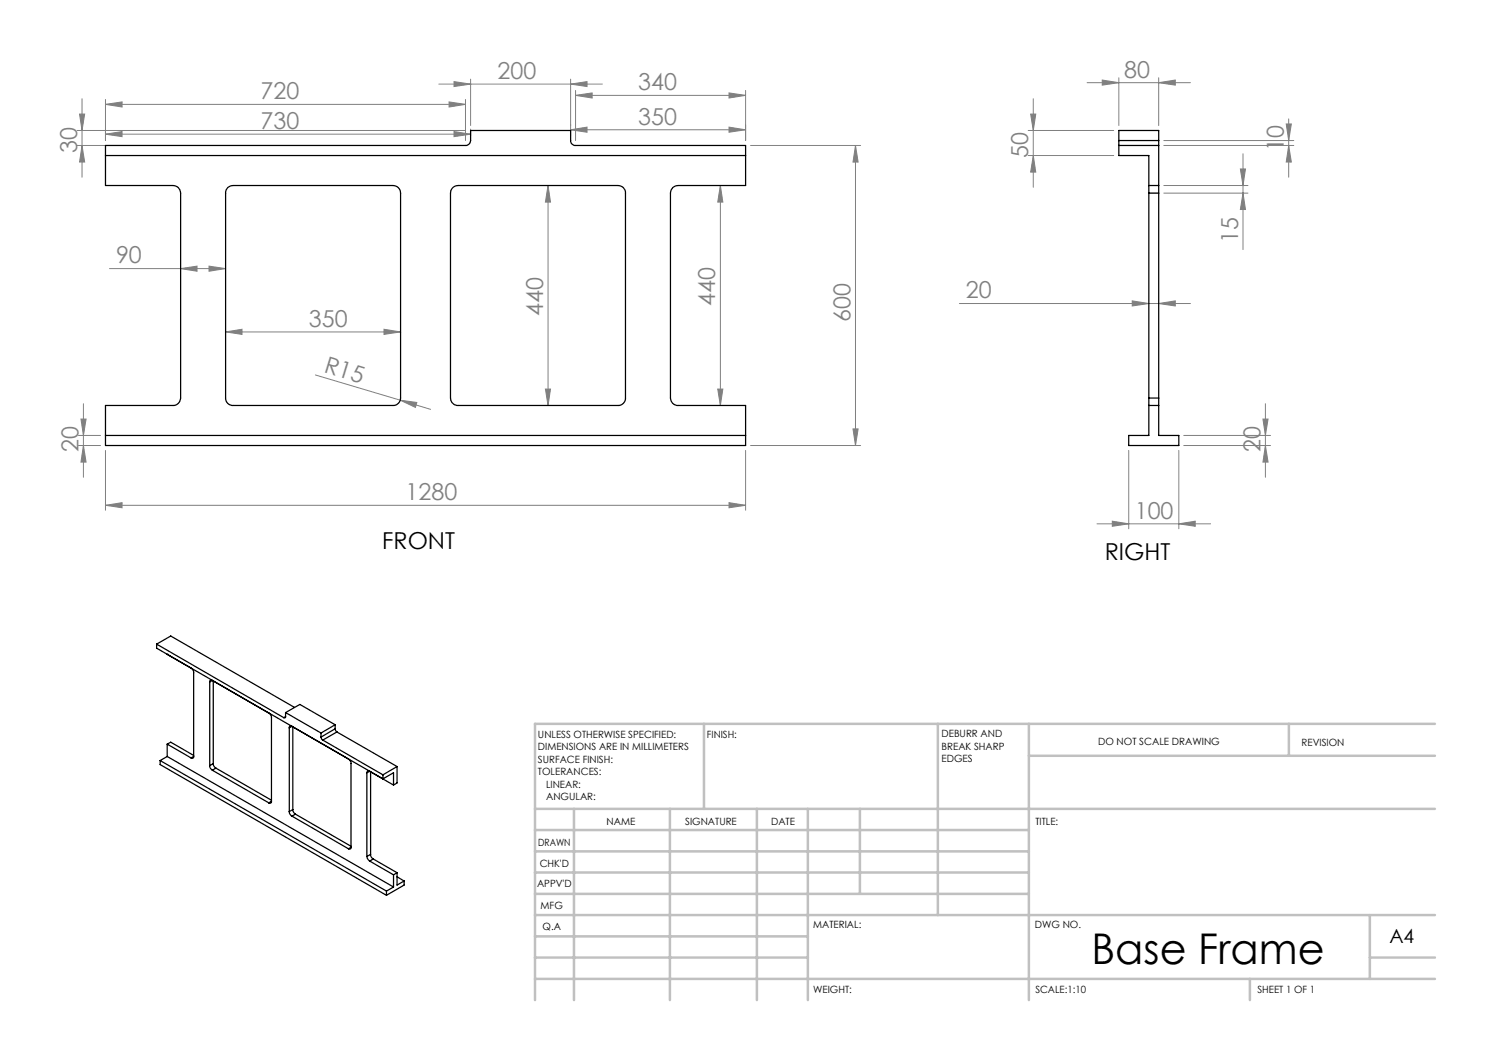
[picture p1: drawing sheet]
<svg xmlns="http://www.w3.org/2000/svg" width="297mm" height="210mm" viewBox="0 0 297 210" stroke-linecap="round" stroke-linejoin="round" font-family="sans-serif">
<g fill="none" stroke="#808080" stroke-width=".2">
<path d="M16.4 19.7v15.7M21.1 19.9v8.2M87.8 16.8h32.7M90.8 16.3l3.3 .5-3.3 .5zM93.1 19.9v8.2M94.1 15.8v9.3M114.1 16.8l3.3-.5v1zM114.1 15.8v11.3M115.1 19.1l3.3-.5v1zM115.1 18.1v10M115.1 19.1h34M145.8 18.6l3.3 .5-3.3 .5z"/>
<path d="M149.1 18.1v10M206.7 19.7v17.8M217.4 16.5h20.7M220.5 16l3.3 .5-3.3 .5zM223.8 15.5v9.6M231.7 16.5l3.4-.5v1zM231.7 15.5v9.6M15.4 29.1h76.7M15.4 26.1h77.7M15.9 22.8h1l-.5 3.3zM16.4 29.1l.5 3.3h-1zM21.1 20.9l3.3-.5v1z"/>
<path d="M21.1 26.8l3.3-.5v1zM21.1 20.9h72M21.1 26.8h73M89.8 20.4l3.3 .5-3.3 .5zM90.8 26.3l3.3 .5-3.3 .5zM94.1 25.8v1.3M109.6 37.1l.5 3.3h-1zM109.6 37.1v44M114.1 26l3.3-.6v1zM114.1 26h35M144.1 37.1v44M144.1 37.1l.5 3.3h-1.1z"/>
<path d="M145.8 25.4l3.3 .6-3.3 .4zM150.1 29.1h22M171.1 29.1l.5 3.3h-1zM171.1 29.1v60M205.6 26.1h17.1M205.6 31.1h17.1M206.1 22.8h1.1l-.5 3.3zM206.7 31.1l.5 3.3h-1.1zM232.8 29.1h26M232.8 28.1h26M232.8 38.6h16.8M232.8 37.1h16.8"/>
<path d="M248.1 33.8h1l-.5 3.3zM248.6 38.6l.5 3.3h-1zM248.6 30.8v19.1M257.2 24.8h1.1l-.6 3.3zM257.7 29.1l.6 3.3h-1.1zM257.7 23.8v11.6M21.9 53.7h23.2M36.1 53.7l3.3-.5v1zM41.8 53.2l3.3 .5-3.3 .5zM45.1 66.4l3.3-.5v1zM45.1 66.4h35M63.1 75l16.9 5"/>
<path d="M76.8 65.9l3.3 .5-3.3 .5zM109.1 77.8h1l-.5 3.3zM143.5 77.8h1.1l-.5 3.3zM191.9 60.7h46.2M226.4 60.2l3.4 .5-3.4 .5zM231.7 60.7l3.4-.5v1zM15.7 89.1h4.4M15.7 87.1h4.4M16.2 83.8h1l-.5 3.3zM16.7 89.1l.5 3.3h-1zM16.7 80.7v14.8M21.1 90.1v12"/>
<path d="M80 80l3.4 .5-.3 1zM80 80l6.1 1.9M149.1 90.1v12M150.1 89.1h22M170.6 85.8h1l-.5 3.3zM225.7 90.1v15.7M235.8 90.1v15.7M236.7 89.1h17.4M236.7 87.1h17.4M252.6 83.8h1l-.5 3.3zM253.1 80.7v14.8M253.1 89.1l.5 3.3h-1z"/>
<path d="M21.1 101.1l3.3-.6v1.1zM21.1 101.1h128M145.8 100.5l3.3 .6-3.3 .5zM219.4 104.8h22.7M222.5 104.2l3.2 .6-3.2 .5zM235.8 104.8l3.2-.6v1.1z"/>
</g>
<g fill="none" stroke="#c0c0c0" stroke-width=".5">
<path d="M140.8 144.8v17M187.6 144.8v38.2M205.8 144.8v55.2M205.8 151.2h81.2M257.8 144.8v6.4M287 144.8h-180v55.2M107 161.8h180M107 178.8h98.8M107 174.5h98.8M107 170.3h98.8M107 166h98.8M114.8 161.8v38.2"/>
<path d="M134 161.8v38.2M151.4 161.8v38.2M161.6 161.8v38.2M172 161.8v17M107 195.8h180M107 191.5h54.6M107 187.3h54.6M107 183h180M250 195.8v4.2M274 191.5h13M274 183v12.8"/>
</g>
<g fill="#808080">
<path d="M80 80l3.4 .5-.3 1z"/>
<path d="M89.8 20.4l3.3 .5-3.3 .5zM21.1 20.9l3.3-.5v1zM145.8 18.6l3.3 .5-3.3 .5zM115.1 19.1l3.3-.5v1zM90.8 26.3l3.3 .5-3.3 .5zM21.1 26.8l3.3-.5v1zM231.7 16.5l3.4-.5v1zM220.5 16l3.3 .5-3.3 .5z"/>
<path d="M21.1 101.1l3.3-.6v1.1zM145.8 100.5l3.3 .6-3.3 .5zM114.1 26l3.3-.6v1zM145.8 25.4l3.3 .6-3.3 .4zM222.5 104.2l3.2 .6-3.2 .5zM235.8 104.8l3.2-.6v1.1z"/>
<path d="M36.1 53.7l3.3-.5v1zM41.8 53.2l3.3 .5-3.3 .5z"/>
<path d="M76.8 65.9l3.3 .5-3.3 .5zM45.1 66.4l3.3-.5v1zM114.1 16.8l3.3-.5v1zM90.8 16.3l3.3 .5-3.3 .5z"/>
<path d="M16.4 29.1l.5 3.3h-1zM15.9 22.8h1l-.5 3.3zM16.7 89.1l.5 3.3h-1zM16.2 83.8h1l-.5 3.3zM253.1 89.1l.5 3.3h-1zM252.6 83.8h1l-.5 3.3zM257.7 29.1l.6 3.3h-1.1zM257.2 24.8h1.1l-.6 3.3zM248.6 38.6l.5 3.3h-1zM248.1 33.8h1l-.5 3.3z"/>
<path d="M171.1 29.1l.5 3.3h-1zM170.6 85.8h1l-.5 3.3zM109.6 37.1l.5 3.3h-1zM109.1 77.8h1l-.5 3.3zM144.1 37.1l.5 3.3h-1.1zM143.5 77.8h1.1l-.5 3.3zM206.1 22.8h1.1l-.5 3.3zM206.7 31.1l.5 3.3h-1.1z"/>
<path d="M226.4 60.2l3.4 .5-3.4 .5zM231.7 60.7l3.4-.5v1z"/>
</g>
<g fill="none" stroke="#000" stroke-width=".25">
<path d="M21.1 29.1h72a1.02 1.02 0 0 0 1-1v-2h20v2a.96 .96 0 0 0 1 1h34v8h-13.5a1.51 1.51 0 0 0-1.5 1.5v41a1.51 1.51 0 0 0 1.5 1.5h13.5v8h-128v-8h13.5a1.51 1.51 0 0 0 1.5-1.5v-41a1.51 1.51 0 0 0-1.5-1.5h-13.5zM21.1 31.1h128M45.5 37.5l.6-.3 .5-.1h32a1.51 1.51 0 0 1 1.5 1.5v41a1.51 1.51 0 0 1-1.5 1.5h-32a1.45 1.45 0 0 1-1.5-1.5v-41.2zM90.6 37.5l.6-.3 .4-.1h32a1.45 1.45 0 0 1 1.5 1.5v41a1.45 1.45 0 0 1-1.5 1.5h-32a1.51 1.51 0 0 1-1.5-1.5v-41l.1-.5zM223.8 28.1v1M223.8 28.1v-2h7.9v2M223.8 29.1h7.9M223.8 29.1v2h6v6M223.8 28.1h7.9M229.8 37.1v1.5M229.8 37.1h1.9M229.8 38.6v41"/>
<path d="M229.8 38.6h1.9M231.7 37.1v1.5M231.7 28.1v1M231.7 29.1v8M231.7 38.6v41M229.8 79.6v1.5M229.8 79.6h1.9M231.7 79.6v1.5M21.1 87.1h128M229.8 81.1v6h-4.1v2h10.1v-2h-4.1v-6M229.8 81.1h1.9M31.3 128.8l25.5 14.7"/>
<path d="M31.3 128.8v.8l47.4 27.4M31.3 128.8l2.8-1.6 24.8 14.3M33.4 130.9l4.8 2.7 .5 .7v17M33.4 130.9h.1M41.9 136.4v16.7M42.5 136.1l11.4 6.6 .4 .5v17.1M42.5 136.1h-.5l-.1 .3M42.5 136.1l-.6 .3M42.7 136.2v16.5M32 152.1l45.3 26.1M32 152.1v.8l45.3 26.2M33.4 151.3l45.3 26.1"/>
<path d="M33.4 148.8v2.5M33.4 148.8l4.8 2.8M33.4 151.3l-1.4 .8M33.4 148.8l.7-.4 4.6 2.7M38.7 151.3l-.1 .3h-.4M38.7 151.3l-.5 .3M41.9 153.1l.1 .5 .5 .4M42.5 154l11.3 6.6M42.7 152.7v.4l.5 .5M42.7 152.7l-.8 .4M43.2 153.6l11.1 6.4M43.2 153.6l-.7 .4"/>
<path d="M57.1 143.3l-.1 .2h-.2M57.1 142.5v.8M57.1 142.5l7.1 4.1M57.1 142.5l2.9-1.6 7 4M57.1 143.3l-.3 .2M57.9 145.6v16.7M57.9 145.3h.5l-.5 .3zM58.6 145.4v16.5M64.2 147.4l.4 .6M64.2 146.6v.8M64.6 148l12 7M67 145.8l.4 .6"/>
<path d="M67 145.8l-2.8 1.6M67 144.9l-2.8 1.7M67 144.9v.9M67.4 146.4l12 6.9M67.4 146.4l-2.8 1.6M69.7 151.8l.5 .7v17M73.4 154.5v16.8M73.4 154.3l.3-.1 .2 .1-.5 .2zM74.1 154.3v16.6M76.6 155v.8l2.1-1.3v2.5M79.4 153.3l-2.8 1.7M79.4 153.3v3.3l-.7 .4"/>
<path d="M54.3 160.3v.1a.32 .32 0 0 1-.5 .2M54.3 160.3l-.5 .3M57.9 162.3v.4l.5 .5M58.4 163.2l11.3 6.5M58.6 161.9v.4l.5 .5M58.6 161.9l-.7 .4M59.1 162.8l11.1 6.5M59.1 162.8l-.7 .4M70.2 169.5l-.1 .3-.4-.1M70.2 169.5l-.5 .2M73.4 171.3l.1 .4 .4 .5M73.9 172.2l4.8 2.8"/>
<path d="M74.1 170.9l.1 .4 .4 .5M74.1 170.9l-.7 .4M74.6 171.8l-.7 .4M74.6 171.8l4.8 2.7M77.3 178.2v.9M78.7 175v2.4M78.7 177.4l-1.4 .8M79.4 174.5v2.5l1.4-.8M79.4 174.5l-.7 .5M79.4 175.4l1.4 .8M80.8 176.2v.8l-3.5 2.1"/>
</g>
<text font-size="8.5" x="218.3" y="192.7">Base Frame</text>
<g font-size="4.7" fill="#808080">
<text x="99.5" y="15.8">200</text>
<text x="224.9" y="15.5">80</text>
<text x="52.1" y="19.8">720</text>
<text x="127.6" y="18.1">340</text>
<text x="52.1" y="25.8">730</text>
<text x="127.6" y="24.9">350</text>
<text x="15.4" y="30.7" transform="rotate(-90 15.4 30.7)">30</text>
<text x="205.6" y="31.7" transform="rotate(-90 205.6 31.7)">50</text>
<text x="256.8" y="30.2" transform="rotate(-90 256.8 30.2)">10</text>
<text x="23.2" y="52.7">90</text>
<text x="247.6" y="48.6" transform="rotate(-90 247.6 48.6)">15</text>
<text x="193.2" y="59.7">20</text>
<text x="61.8" y="65.3">350</text>
<text x="108.6" y="63.1" transform="rotate(-90 108.6 63.1)">440</text>
<text x="143.1" y="61.2" transform="rotate(-90 143.1 61.2)">440</text>
<text x="170.1" y="64.4" transform="rotate(-90 170.1 64.4)">600</text>
<text x="64.6" y="74.4" transform="rotate(17 64.6 74.4)">R15</text>
<text x="15.7" y="90.4" transform="rotate(-90 15.7 90.4)">20</text>
<text x="252.1" y="90.4" transform="rotate(-90 252.1 90.4)">20</text>
<text x="81.1" y="100">1280</text>
<text x="227" y="103.7">100</text>
</g>
<g font-size="4.7">
<text x="76.4" y="109.7">FRONT</text>
<text x="221" y="112">RIGHT</text>
</g>
<text font-size="3.9" x="277.9" y="188.5">A4</text>
<g font-size="2">
<text x="107.6" y="147.6">UNLESS OTHERWISE SPECIFIED:</text>
<text x="141.4" y="147.6">FINISH:</text>
<text x="188.3" y="147.5">DEBURR AND</text>
<text x="188.3" y="150">BREAK SHARP</text>
<text x="219.6" y="149">DO NOT SCALE DRAWING</text>
<text x="260.3" y="149.2">REVISION</text>
<text x="107.6" y="150.1">DIMENSIONS ARE IN MILLIMETERS</text>
<text x="107.6" y="152.6">SURFACE FINISH:</text>
<text x="107.6" y="155.1">TOLERANCES:</text>
<text x="188.3" y="152.5">EDGES</text>
<text x="109.2" y="157.6">LINEAR:</text>
<text x="109.2" y="160.1">ANGULAR:</text>
<text x="121.3" y="165">NAME</text>
<text x="137" y="164.9">SIGNATURE</text>
<text x="154.2" y="164.9">DATE</text>
<text x="207.1" y="164.9">TITLE:</text>
<text x="107.6" y="169.1">DRAWN</text>
<text x="107.9" y="173.3">CHK'D</text>
<text x="107.4" y="177.4">APPV'D</text>
<text x="108.1" y="181.8">MFG</text>
<text x="108.5" y="186">Q.A</text>
<text x="162.6" y="185.5">MATERIAL:</text>
<text x="207" y="185.5">DWG NO.</text>
<text x="162.6" y="198.5">WEIGHT:</text>
<text x="207.1" y="198.6">SCALE:1:10</text>
<text x="251.5" y="198.6">SHEET 1 OF 1</text>
</g>
</svg>
